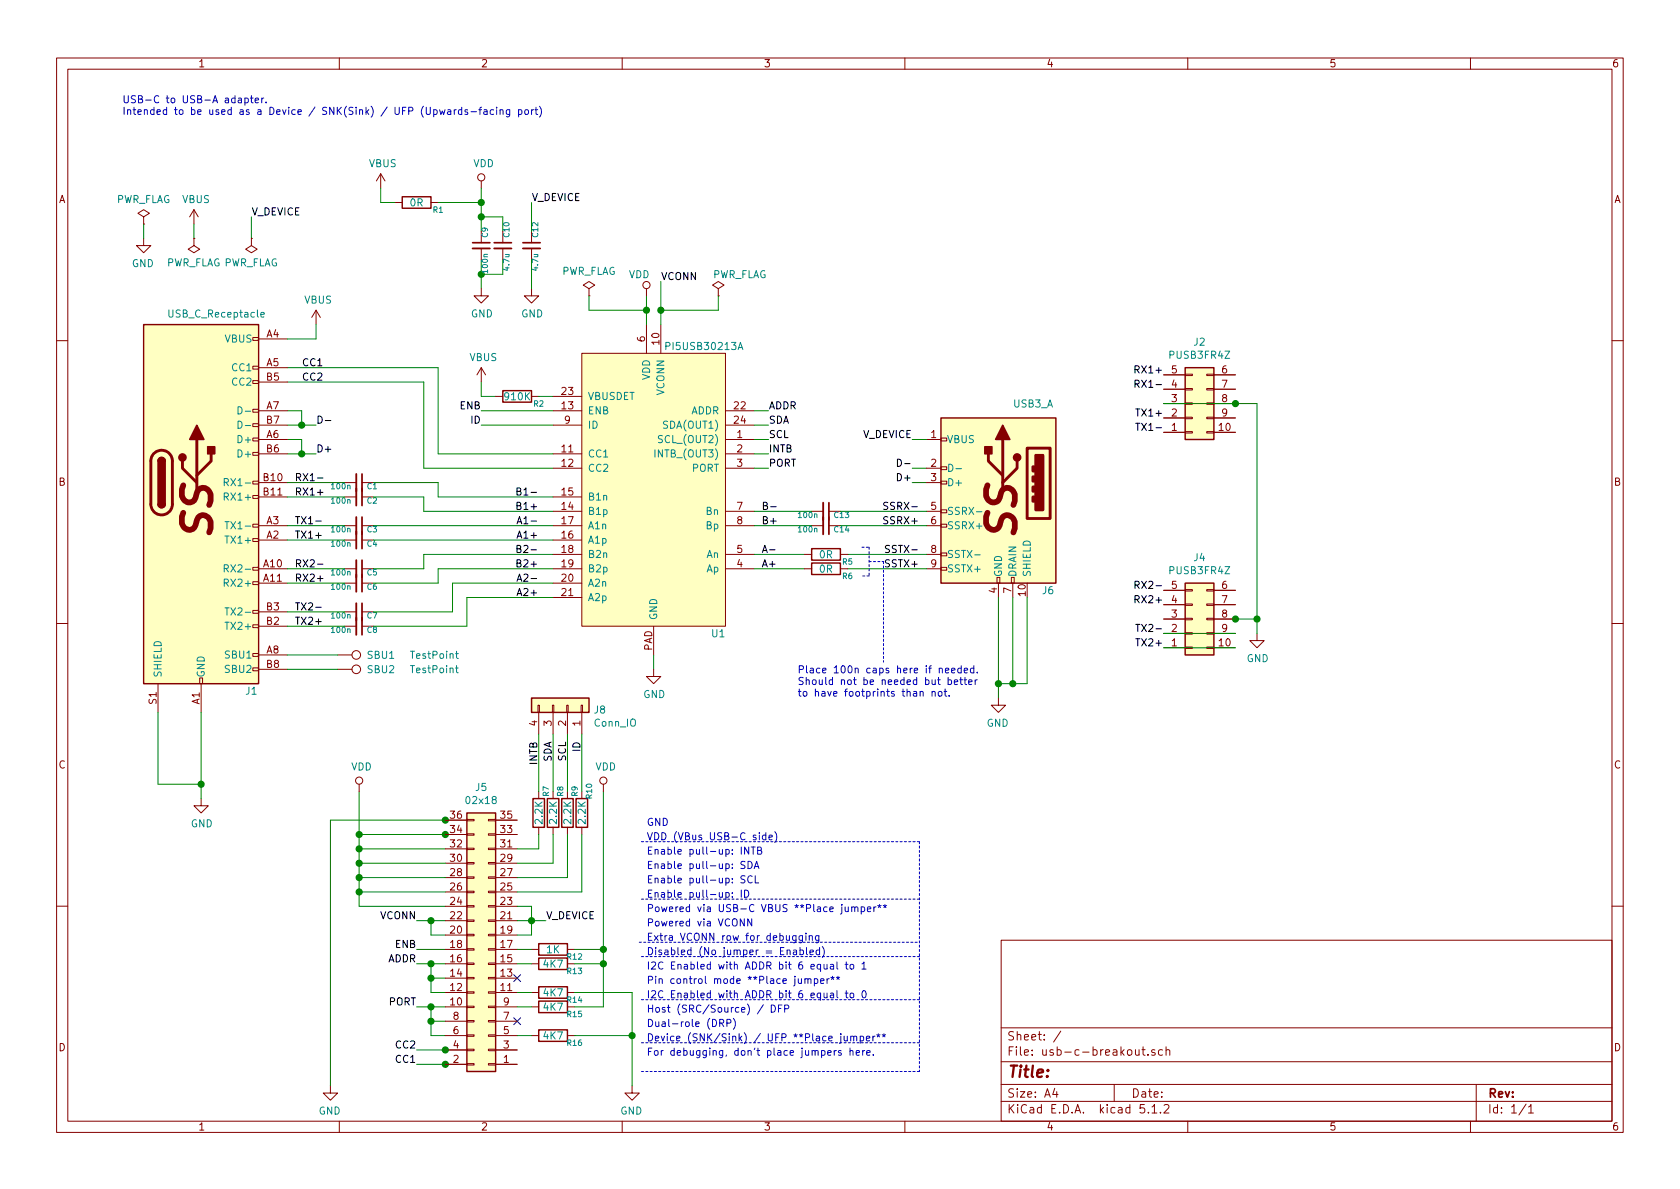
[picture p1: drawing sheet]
EESchema Schematic File Version 4
LIBS:usb-c-breakout-cache
EELAYER 29 0
EELAYER END
$Descr A4 11693 8268
encoding utf-8
Sheet 1 1
Title ""
Date ""
Rev ""
Comp ""
Comment1 ""
Comment2 ""
Comment3 ""
Comment4 ""
$EndDescr
Text Label 2900 6700 2    50   ~ 0
ADDR
Text Label 3850 5150 3    50   ~ 0
SDA
Text Label 3950 5150 3    50   ~ 0
SCL
Text Label 3750 5150 3    50   ~ 0
INTB
Text Label 2900 7000 2    50   ~ 0
PORT
Wire Wire Line
	2900 7000 3000 7000
Wire Wire Line
	3000 7000 3000 7100
Wire Wire Line
	3000 7100 3100 7100
Connection ~ 3000 7000
Wire Wire Line
	3000 7000 3100 7000
Wire Wire Line
	3000 7100 3000 7200
Wire Wire Line
	3000 7200 3100 7200
Connection ~ 3000 7100
NoConn ~ 3600 7100
Text Label 4050 5150 3    50   ~ 0
ID
Text Label 2900 6600 2    50   ~ 0
ENB
Wire Wire Line
	2900 6700 3000 6700
Wire Wire Line
	3000 6700 3000 6800
Wire Wire Line
	3000 6800 3100 6800
Connection ~ 3000 6700
Wire Wire Line
	3000 6700 3100 6700
Wire Wire Line
	3000 6800 3000 6900
Wire Wire Line
	3000 6900 3100 6900
Connection ~ 3000 6800
NoConn ~ 3600 6800
Wire Wire Line
	3100 6400 3000 6400
Wire Wire Line
	3700 6300 3600 6300
Text Label 2900 6400 2    50   ~ 0
VCONN
Text Label 3800 6400 0    50   ~ 0
V_DEVICE
$Comp
L power:GND #PWR011
U 1 1
P 3700 2000
F 0 "#PWR011" H 3700 1750 50  0001 C CNN
F 1 "GND" H 3705 1827 50  0000 C CNN
F 2 "" H 3700 2000 50  0001 C CNN
F 3 "" H 3700 2000 50  0001 C CNN
	1    3700 2000
	1    0    0    -1  
$EndComp
$Comp
L Device:C_Small C12
U 1 1
P 3700 1700
F 0 "C12" V 3725 1750 39  0000 L CNN
F 1 "4.7u" V 3725 1650 39  0000 R CNN
F 2 "Capacitor_SMD:C_0603_1608Metric" H 3700 1700 50  0001 C CNN
F 3 "~" H 3700 1700 50  0001 C CNN
	1    3700 1700
	1    0    0    -1  
$EndComp
Wire Wire Line
	3500 1900 3500 1800
Wire Wire Line
	3350 1900 3350 2000
Connection ~ 3350 1900
Wire Wire Line
	3350 1900 3500 1900
Wire Wire Line
	3350 1500 3350 1600
Connection ~ 3350 1500
Wire Wire Line
	3500 1500 3350 1500
Wire Wire Line
	3500 1600 3500 1500
$Comp
L power:GND #PWR09
U 1 1
P 3350 2000
F 0 "#PWR09" H 3350 1750 50  0001 C CNN
F 1 "GND" H 3355 1827 50  0000 C CNN
F 2 "" H 3350 2000 50  0001 C CNN
F 3 "" H 3350 2000 50  0001 C CNN
	1    3350 2000
	1    0    0    -1  
$EndComp
Wire Wire Line
	3350 1800 3350 1900
$Comp
L Device:C_Small C10
U 1 1
P 3500 1700
F 0 "C10" V 3525 1750 39  0000 L CNN
F 1 "4.7u" V 3525 1650 39  0000 R CNN
F 2 "Capacitor_SMD:C_0603_1608Metric" H 3500 1700 50  0001 C CNN
F 3 "~" H 3500 1700 50  0001 C CNN
	1    3500 1700
	1    0    0    -1  
$EndComp
$Comp
L Device:C_Small C9
U 1 1
P 3350 1700
F 0 "C9" V 3375 1750 39  0000 L CNN
F 1 "100n" V 3375 1650 39  0000 R CNN
F 2 "Capacitor_SMD:C_0402_1005Metric" H 3350 1700 50  0001 C CNN
F 3 "~" H 3350 1700 50  0001 C CNN
	1    3350 1700
	1    0    0    -1  
$EndComp
Text Label 6350 3050 2    50   ~ 0
V_DEVICE
Text Label 4600 1950 0    50   ~ 0
VCONN
Text Notes 850  800  0    50   ~ 0
USB-C to USB-A adapter.\nIntended to be used as a Device / SNK(Sink) / UFP (Upwards-facing port)
Wire Wire Line
	6950 4850 6950 4750
$Comp
L power:GND #PWR015
U 1 1
P 6950 4850
F 0 "#PWR015" H 6950 4600 50  0001 C CNN
F 1 "GND" H 6955 4677 50  0000 C CNN
F 2 "" H 6950 4850 50  0001 C CNN
F 3 "" H 6950 4850 50  0001 C CNN
	1    6950 4850
	-1   0    0    -1  
$EndComp
Wire Wire Line
	3350 2850 3850 2850
Text Label 3350 2850 2    50   ~ 0
ENB
Wire Wire Line
	3350 2950 3850 2950
Text Label 3350 2950 2    50   ~ 0
ID
Wire Wire Line
	5250 3150 5350 3150
Wire Wire Line
	5250 3050 5350 3050
Wire Wire Line
	5250 2950 5350 2950
Wire Wire Line
	5350 3250 5250 3250
Text Label 5350 3250 0    50   ~ 0
PORT
Text Label 5350 3150 0    50   ~ 0
INTB
Text Label 5350 3050 0    50   ~ 0
SCL
Text Label 5350 2950 0    50   ~ 0
SDA
Wire Wire Line
	5350 2850 5250 2850
Text Label 5350 2850 0    50   ~ 0
ADDR
$Comp
L PI5USB30213A:PI5USB30213A U1
U 1 1
P 4550 3350
F 0 "U1" H 5000 2300 50  0000 C CNN
F 1 "PI5USB30213A" H 4900 4300 50  0000 C CNN
F 2 "kilsyth_extra:PI5USB30213A" H 4550 3350 50  0001 C CNN
F 3 "https://eu.mouser.com/datasheet/2/115/PI5USB30213A-Product-Brief-1291125.pdf" H 4550 3350 50  0001 C CNN
F 4 "PI5USB30213AXEAEX" H 4550 3350 50  0001 C CNN "Mouser"
	1    4550 3350
	1    0    0    -1  
$EndComp
Wire Wire Line
	1350 1650 1350 1550
$Comp
L power:PWR_FLAG #FLG02
U 1 1
P 1350 1650
F 0 "#FLG02" H 1350 1725 50  0001 C CNN
F 1 "PWR_FLAG" H 1350 1823 50  0000 C CNN
F 2 "" H 1350 1650 50  0001 C CNN
F 3 "~" H 1350 1650 50  0001 C CNN
	1    1350 1650
	-1   0    0    1   
$EndComp
$Comp
L Device:C_Small C8
U 1 1
P 2500 4350
F 0 "C8" V 2525 4400 39  0000 L CNN
F 1 "100n" V 2525 4300 39  0000 R CNN
F 2 "Capacitor_SMD:C_0402_1005Metric" H 2500 4350 50  0001 C CNN
F 3 "~" H 2500 4350 50  0001 C CNN
	1    2500 4350
	0    1    1    0   
$EndComp
$Comp
L Device:C_Small C7
U 1 1
P 2500 4250
F 0 "C7" V 2525 4300 39  0000 L CNN
F 1 "100n" V 2525 4200 39  0000 R CNN
F 2 "Capacitor_SMD:C_0402_1005Metric" H 2500 4250 50  0001 C CNN
F 3 "~" H 2500 4250 50  0001 C CNN
	1    2500 4250
	0    1    1    0   
$EndComp
$Comp
L Device:C_Small C6
U 1 1
P 2500 4050
F 0 "C6" V 2525 4100 39  0000 L CNN
F 1 "100n" V 2525 4000 39  0000 R CNN
F 2 "Capacitor_SMD:C_0402_1005Metric" H 2500 4050 50  0001 C CNN
F 3 "~" H 2500 4050 50  0001 C CNN
	1    2500 4050
	0    1    1    0   
$EndComp
$Comp
L Device:C_Small C5
U 1 1
P 2500 3950
F 0 "C5" V 2525 4000 39  0000 L CNN
F 1 "100n" V 2525 3900 39  0000 R CNN
F 2 "Capacitor_SMD:C_0402_1005Metric" H 2500 3950 50  0001 C CNN
F 3 "~" H 2500 3950 50  0001 C CNN
	1    2500 3950
	0    1    1    0   
$EndComp
$Comp
L Device:C_Small C4
U 1 1
P 2500 3750
F 0 "C4" V 2525 3800 39  0000 L CNN
F 1 "100n" V 2525 3700 39  0000 R CNN
F 2 "Capacitor_SMD:C_0402_1005Metric" H 2500 3750 50  0001 C CNN
F 3 "~" H 2500 3750 50  0001 C CNN
	1    2500 3750
	0    1    1    0   
$EndComp
$Comp
L Device:C_Small C3
U 1 1
P 2500 3650
F 0 "C3" V 2525 3700 39  0000 L CNN
F 1 "100n" V 2525 3600 39  0000 R CNN
F 2 "Capacitor_SMD:C_0402_1005Metric" H 2500 3650 50  0001 C CNN
F 3 "~" H 2500 3650 50  0001 C CNN
	1    2500 3650
	0    1    1    0   
$EndComp
$Comp
L Device:C_Small C2
U 1 1
P 2500 3450
F 0 "C2" V 2525 3500 39  0000 L CNN
F 1 "100n" V 2525 3400 39  0000 R CNN
F 2 "Capacitor_SMD:C_0402_1005Metric" H 2500 3450 50  0001 C CNN
F 3 "~" H 2500 3450 50  0001 C CNN
	1    2500 3450
	0    1    1    0   
$EndComp
$Comp
L Device:R R1
U 1 1
P 2900 1400
F 0 "R1" V 2950 1550 39  0000 C CNN
F 1 "0R" V 2900 1400 50  0000 C CNN
F 2 "Resistor_SMD:R_0603_1608Metric" V 2830 1400 50  0001 C CNN
F 3 "~" H 2900 1400 50  0001 C CNN
	1    2900 1400
	0    1    1    0   
$EndComp
Wire Wire Line
	3350 2750 3450 2750
Wire Wire Line
	3350 2650 3350 2750
$Comp
L Device:R R2
U 1 1
P 3600 2750
F 0 "R2" V 3650 2900 39  0000 C CNN
F 1 "910K" V 3600 2750 50  0000 C CNN
F 2 "Resistor_SMD:R_0402_1005Metric" V 3530 2750 50  0001 C CNN
F 3 "~" H 3600 2750 50  0001 C CNN
	1    3600 2750
	0    1    1    0   
$EndComp
Wire Wire Line
	2950 3250 3850 3250
Wire Wire Line
	2950 2650 2950 3250
Wire Wire Line
	2000 2650 2950 2650
Wire Wire Line
	3050 3150 3850 3150
Wire Wire Line
	3050 2550 3050 3150
Wire Wire Line
	2000 2550 3050 2550
Wire Wire Line
	3750 2750 3850 2750
Wire Wire Line
	4550 4650 4550 4550
$Comp
L power:GND #PWR013
U 1 1
P 4550 4650
F 0 "#PWR013" H 4550 4400 50  0001 C CNN
F 1 "GND" H 4555 4477 50  0000 C CNN
F 2 "" H 4550 4650 50  0001 C CNN
F 3 "" H 4550 4650 50  0001 C CNN
	1    4550 4650
	1    0    0    -1  
$EndComp
$Comp
L power:GND #PWR03
U 1 1
P 1400 5550
F 0 "#PWR03" H 1400 5300 50  0001 C CNN
F 1 "GND" H 1405 5377 50  0000 C CNN
F 2 "" H 1400 5550 50  0001 C CNN
F 3 "" H 1400 5550 50  0001 C CNN
	1    1400 5550
	1    0    0    -1  
$EndComp
$Comp
L Device:C_Small C1
U 1 1
P 2500 3350
F 0 "C1" V 2525 3400 39  0000 L CNN
F 1 "100n" V 2525 3300 39  0000 R CNN
F 2 "Capacitor_SMD:C_0402_1005Metric" H 2500 3350 50  0001 C CNN
F 3 "~" H 2500 3350 50  0001 C CNN
	1    2500 3350
	0    1    1    0   
$EndComp
Wire Wire Line
	6350 3250 6450 3250
Text Label 6350 3250 2    50   ~ 0
D-
Wire Wire Line
	6350 3350 6450 3350
Text Label 6350 3350 2    50   ~ 0
D+
Text Label 2200 3150 0    50   ~ 0
D+
Wire Wire Line
	2100 3150 2200 3150
Connection ~ 2100 3150
Wire Wire Line
	2000 3150 2100 3150
Wire Wire Line
	2100 3050 2100 3150
Wire Wire Line
	2000 3050 2100 3050
Text Label 2200 2950 0    50   ~ 0
D-
Connection ~ 2100 2950
Wire Wire Line
	2100 2950 2200 2950
Wire Wire Line
	2100 2950 2000 2950
Wire Wire Line
	2100 2850 2100 2950
Wire Wire Line
	2000 2850 2100 2850
$Comp
L Connector:USB3_A J6
U 1 1
P 6950 3450
F 0 "J6" H 6650 2800 50  0000 R CNN
F 1 "USB3_A" H 6850 4100 50  0000 R CNN
F 2 "USB3_A_Female_Vertical:USB3_A_Female_Vertical" H 7100 3550 50  0001 C CNN
F 3 "~" H 7100 3550 50  0001 C CNN
	1    6950 3450
	-1   0    0    -1  
$EndComp
$Comp
L Connector:USB_C_Receptacle J1
U 1 1
P 1400 3350
F 0 "J1" H 1750 1900 50  0000 C CNN
F 1 "USB_C_Receptacle" H 1507 4526 50  0000 C CNN
F 2 "kilsyth_extra:USB_C_Receptacle_CUI_UJ31-CH-31-SMT-TR" H 1550 3350 50  0001 C CNN
F 3 "https://www.usb.org/sites/default/files/documents/usb_type-c.zip" H 1550 3350 50  0001 C CNN
	1    1400 3350
	1    0    0    -1  
$EndComp
Wire Wire Line
	5600 3950 5250 3950
Wire Wire Line
	5600 3850 5250 3850
Wire Wire Line
	6450 3950 5900 3950
Wire Wire Line
	5900 3850 6450 3850
Wire Notes Line
	6000 3800 6050 3800
Wire Notes Line
	6050 3800 6050 4000
Wire Notes Line
	6050 4000 6000 4000
Wire Notes Line
	6050 3900 6150 3900
Text Notes 5550 4850 0    50   ~ 0
Place 100n caps here if needed.\nShould not be needed but better\nto have footprints than not.
$Comp
L Device:R R5
U 1 1
P 5750 3850
F 0 "R5" V 5800 4000 39  0000 C CNN
F 1 "0R" V 5750 3850 50  0000 C CNN
F 2 "Resistor_SMD:R_0402_1005Metric" V 5680 3850 50  0001 C CNN
F 3 "~" H 5750 3850 50  0001 C CNN
	1    5750 3850
	0    1    1    0   
$EndComp
$Comp
L Device:R R6
U 1 1
P 5750 3950
F 0 "R6" V 5800 4100 39  0000 C CNN
F 1 "0R" V 5750 3950 50  0000 C CNN
F 2 "Resistor_SMD:R_0402_1005Metric" V 5680 3950 50  0001 C CNN
F 3 "~" H 5750 3950 50  0001 C CNN
	1    5750 3950
	0    1    1    0   
$EndComp
$Comp
L Device:C_Small C13
U 1 1
P 5750 3550
F 0 "C13" V 5775 3600 39  0000 L CNN
F 1 "100n" V 5775 3500 39  0000 R CNN
F 2 "Capacitor_SMD:C_0402_1005Metric" H 5750 3550 50  0001 C CNN
F 3 "~" H 5750 3550 50  0001 C CNN
	1    5750 3550
	0    1    1    0   
$EndComp
$Comp
L Device:C_Small C14
U 1 1
P 5750 3650
F 0 "C14" V 5775 3700 39  0000 L CNN
F 1 "100n" V 5775 3600 39  0000 R CNN
F 2 "Capacitor_SMD:C_0402_1005Metric" H 5750 3650 50  0001 C CNN
F 3 "~" H 5750 3650 50  0001 C CNN
	1    5750 3650
	0    1    1    0   
$EndComp
Wire Notes Line
	6150 3900 6150 4600
Wire Wire Line
	5250 3550 5650 3550
Wire Wire Line
	5250 3650 5650 3650
Wire Wire Line
	5850 3550 6450 3550
Wire Wire Line
	5850 3650 6450 3650
Wire Wire Line
	7150 4750 7050 4750
Connection ~ 6950 4750
Wire Wire Line
	1400 4950 1400 5450
Wire Wire Line
	1100 5450 1400 5450
Connection ~ 1400 5450
Wire Wire Line
	1400 5450 1400 5550
Text Label 8100 2700 2    50   ~ 0
RX1-
Text Label 8100 2600 2    50   ~ 0
RX1+
Text Label 8100 3000 2    50   ~ 0
TX1-
Text Label 8100 2900 2    50   ~ 0
TX1+
Text Label 8100 4100 2    50   ~ 0
RX2-
Text Label 8100 4200 2    50   ~ 0
RX2+
Text Label 8100 4400 2    50   ~ 0
TX2-
Text Label 8100 4500 2    50   ~ 0
TX2+
Wire Wire Line
	8100 2600 8600 2600
Wire Wire Line
	8100 2700 8600 2700
Wire Wire Line
	8100 2900 8600 2900
Wire Wire Line
	8100 3000 8600 3000
Wire Wire Line
	8100 4100 8600 4100
Wire Wire Line
	8100 4200 8600 4200
$Comp
L power:GND #PWR07
U 1 1
P 8750 4400
F 0 "#PWR07" H 8750 4150 50  0001 C CNN
F 1 "GND" H 8755 4227 50  0000 C CNN
F 2 "" H 8750 4400 50  0001 C CNN
F 3 "" H 8750 4400 50  0001 C CNN
	1    8750 4400
	1    0    0    -1  
$EndComp
Wire Wire Line
	8750 4400 8750 4300
Connection ~ 8750 4300
$Comp
L power:GND #PWR01
U 1 1
P 1000 1650
F 0 "#PWR01" H 1000 1400 50  0001 C CNN
F 1 "GND" H 1005 1477 50  0000 C CNN
F 2 "" H 1000 1650 50  0001 C CNN
F 3 "" H 1000 1650 50  0001 C CNN
	1    1000 1650
	-1   0    0    -1  
$EndComp
$Comp
L power:PWR_FLAG #FLG01
U 1 1
P 1000 1550
F 0 "#FLG01" H 1000 1625 50  0001 C CNN
F 1 "PWR_FLAG" H 1000 1723 50  0000 C CNN
F 2 "" H 1000 1550 50  0001 C CNN
F 3 "~" H 1000 1550 50  0001 C CNN
	1    1000 1550
	1    0    0    -1  
$EndComp
Wire Wire Line
	1000 1550 1000 1650
$Comp
L power:PWR_FLAG #FLG06
U 1 1
P 5000 2050
F 0 "#FLG06" H 5000 2125 50  0001 C CNN
F 1 "PWR_FLAG" H 5150 2200 50  0000 C CNN
F 2 "" H 5000 2050 50  0001 C CNN
F 3 "~" H 5000 2050 50  0001 C CNN
	1    5000 2050
	1    0    0    -1  
$EndComp
Wire Wire Line
	4500 2050 4500 2150
Connection ~ 4600 2150
Wire Wire Line
	4600 2150 4600 2250
$Comp
L power:PWR_FLAG #FLG05
U 1 1
P 4100 2050
F 0 "#FLG05" H 4100 2125 50  0001 C CNN
F 1 "PWR_FLAG" H 4100 2223 50  0000 C CNN
F 2 "" H 4100 2050 50  0001 C CNN
F 3 "~" H 4100 2050 50  0001 C CNN
	1    4100 2050
	1    0    0    -1  
$EndComp
Connection ~ 4500 2150
Wire Wire Line
	4500 2150 4500 2250
$Comp
L Device:R R12
U 1 1
P 3850 6600
F 0 "R12" V 3900 6750 39  0000 C CNN
F 1 "1K" V 3850 6600 50  0000 C CNN
F 2 "Resistor_SMD:R_0402_1005Metric" V 3780 6600 50  0001 C CNN
F 3 "~" H 3850 6600 50  0001 C CNN
	1    3850 6600
	0    1    1    0   
$EndComp
$Comp
L Device:R R13
U 1 1
P 3850 6700
F 0 "R13" V 3900 6850 39  0000 C CNN
F 1 "4K7" V 3850 6700 50  0000 C CNN
F 2 "Resistor_SMD:R_0402_1005Metric" V 3780 6700 50  0001 C CNN
F 3 "~" H 3850 6700 50  0001 C CNN
	1    3850 6700
	0    1    1    0   
$EndComp
$Comp
L Device:R R14
U 1 1
P 3850 6900
F 0 "R14" V 3900 7050 39  0000 C CNN
F 1 "4K7" V 3850 6900 50  0000 C CNN
F 2 "Resistor_SMD:R_0402_1005Metric" V 3780 6900 50  0001 C CNN
F 3 "~" H 3850 6900 50  0001 C CNN
	1    3850 6900
	0    1    1    0   
$EndComp
$Comp
L Device:R R15
U 1 1
P 3850 7000
F 0 "R15" V 3900 7150 39  0000 C CNN
F 1 "4K7" V 3850 7000 50  0000 C CNN
F 2 "Resistor_SMD:R_0402_1005Metric" V 3780 7000 50  0001 C CNN
F 3 "~" H 3850 7000 50  0001 C CNN
	1    3850 7000
	0    1    1    0   
$EndComp
$Comp
L Device:R R16
U 1 1
P 3850 7200
F 0 "R16" V 3900 7350 39  0000 C CNN
F 1 "4K7" V 3850 7200 50  0000 C CNN
F 2 "Resistor_SMD:R_0402_1005Metric" V 3780 7200 50  0001 C CNN
F 3 "~" H 3850 7200 50  0001 C CNN
	1    3850 7200
	0    1    1    0   
$EndComp
Wire Wire Line
	3600 6600 3700 6600
Wire Wire Line
	3600 6700 3700 6700
Wire Wire Line
	3600 6900 3700 6900
Wire Wire Line
	3600 7000 3700 7000
Wire Wire Line
	3600 7200 3700 7200
Wire Wire Line
	3600 6400 3700 6400
Wire Wire Line
	3700 6400 3700 6300
Text Label 2100 2550 0    50   ~ 0
CC1
Text Label 2100 2650 0    50   ~ 0
CC2
Text Label 2900 7400 2    50   ~ 0
CC1
Text Label 2900 7300 2    50   ~ 0
CC2
$Comp
L power:VBUS #PWR05
U 1 1
P 2200 2250
F 0 "#PWR05" H 2200 2100 50  0001 C CNN
F 1 "VBUS" H 2215 2423 50  0000 C CNN
F 2 "" H 2200 2250 50  0001 C CNN
F 3 "" H 2200 2250 50  0001 C CNN
	1    2200 2250
	1    0    0    -1  
$EndComp
$Comp
L power:VBUS #PWR04
U 1 1
P 2650 1300
F 0 "#PWR04" H 2650 1150 50  0001 C CNN
F 1 "VBUS" H 2665 1473 50  0000 C CNN
F 2 "" H 2650 1300 50  0001 C CNN
F 3 "" H 2650 1300 50  0001 C CNN
	1    2650 1300
	1    0    0    -1  
$EndComp
$Comp
L power:VBUS #PWR010
U 1 1
P 3350 2650
F 0 "#PWR010" H 3350 2500 50  0001 C CNN
F 1 "VBUS" H 3365 2823 50  0000 C CNN
F 2 "" H 3350 2650 50  0001 C CNN
F 3 "" H 3350 2650 50  0001 C CNN
	1    3350 2650
	1    0    0    -1  
$EndComp
Wire Wire Line
	3700 6400 3700 6500
Wire Wire Line
	3700 6500 3600 6500
Connection ~ 3700 6400
Wire Wire Line
	3100 6500 3000 6500
Wire Wire Line
	3000 6500 3000 6400
Wire Wire Line
	2900 6400 3000 6400
Connection ~ 3000 6400
$Comp
L Connector_Generic:Conn_02x05_Counter_Clockwise J2
U 1 1
P 8300 2800
F 0 "J2" H 8350 2375 50  0000 C CNN
F 1 "PUSB3FR4Z" H 8350 2466 50  0000 C CNN
F 2 "PUSB3FR4Z:PUSB3FR4Z" H 8300 2800 50  0001 C CNN
F 3 "https://assets.nexperia.com/documents/data-sheet/PUSB3FR4.pdf" H 8300 2800 50  0001 C CNN
F 4 "771-PUSB3FR4Z" H 8300 2800 50  0001 C CNN "Mouser"
	1    8300 2800
	1    0    0    1   
$EndComp
Wire Wire Line
	8600 2800 8750 2800
Wire Wire Line
	1100 4950 1100 5450
Wire Wire Line
	7150 4150 7150 4750
Wire Wire Line
	6950 4150 6950 4750
Wire Wire Line
	7050 4150 7050 4750
Connection ~ 7050 4750
Wire Wire Line
	7050 4750 6950 4750
Text Label 2050 4350 0    50   ~ 0
TX2+
Text Label 2050 4250 0    50   ~ 0
TX2-
Text Label 2050 4050 0    50   ~ 0
RX2+
Text Label 2050 3950 0    50   ~ 0
RX2-
Text Label 2050 3750 0    50   ~ 0
TX1+
Text Label 2050 3650 0    50   ~ 0
TX1-
Text Label 2050 3450 0    50   ~ 0
RX1+
Text Label 2050 3350 0    50   ~ 0
RX1-
Wire Wire Line
	2000 3350 2400 3350
Wire Wire Line
	2000 3450 2400 3450
Wire Wire Line
	2000 3650 2400 3650
Wire Wire Line
	2000 3750 2400 3750
Wire Wire Line
	2000 3950 2400 3950
Wire Wire Line
	2000 4050 2400 4050
Wire Wire Line
	2000 4250 2400 4250
Wire Wire Line
	2000 4350 2400 4350
Wire Wire Line
	2600 4350 3250 4350
Wire Wire Line
	3250 4350 3250 4150
Wire Wire Line
	3250 4150 3850 4150
Wire Wire Line
	2600 4250 3150 4250
Wire Wire Line
	3150 4250 3150 4050
Wire Wire Line
	3150 4050 3850 4050
Wire Wire Line
	2600 4050 3050 4050
Wire Wire Line
	3050 4050 3050 3950
Wire Wire Line
	3050 3950 3850 3950
Wire Wire Line
	2600 3950 2950 3950
Wire Wire Line
	2950 3950 2950 3850
Wire Wire Line
	2950 3850 3850 3850
Wire Wire Line
	8100 2800 8600 2800
Connection ~ 8600 2800
Wire Wire Line
	8100 4300 8600 4300
Wire Wire Line
	8600 4300 8750 4300
Connection ~ 8600 4300
$Comp
L Connector_Generic:Conn_02x05_Counter_Clockwise J4
U 1 1
P 8300 4300
F 0 "J4" H 8350 3875 50  0000 C CNN
F 1 "PUSB3FR4Z" H 8350 3966 50  0000 C CNN
F 2 "PUSB3FR4Z:PUSB3FR4Z" H 8300 4300 50  0001 C CNN
F 3 "https://assets.nexperia.com/documents/data-sheet/PUSB3FR4.pdf" H 8300 4300 50  0001 C CNN
F 4 "771-PUSB3FR4Z" H 8300 4300 50  0001 C CNN "Mouser"
	1    8300 4300
	1    0    0    1   
$EndComp
Wire Wire Line
	8100 4400 8600 4400
Wire Wire Line
	8600 4500 8100 4500
Text Label 3750 3550 2    50   ~ 0
B1+
Text Label 3750 3450 2    50   ~ 0
B1-
Text Label 3750 3750 2    50   ~ 0
A1+
Text Label 3750 3650 2    50   ~ 0
A1-
Text Label 3750 3850 2    50   ~ 0
B2-
Text Label 3750 3950 2    50   ~ 0
B2+
Text Label 3750 4050 2    50   ~ 0
A2-
Text Label 3750 4150 2    50   ~ 0
A2+
Wire Wire Line
	3850 3750 2600 3750
Wire Wire Line
	3850 3650 2600 3650
Wire Wire Line
	3850 3550 2950 3550
Wire Wire Line
	2950 3550 2950 3450
Wire Wire Line
	2950 3450 2600 3450
Wire Wire Line
	3050 3450 3050 3350
Wire Wire Line
	3050 3350 2600 3350
Wire Wire Line
	3050 3450 3850 3450
$Comp
L power:GND #PWR0101
U 1 1
P 4400 7550
F 0 "#PWR0101" H 4400 7300 50  0001 C CNN
F 1 "GND" H 4405 7377 50  0000 C CNN
F 2 "" H 4400 7550 50  0001 C CNN
F 3 "" H 4400 7550 50  0001 C CNN
	1    4400 7550
	-1   0    0    -1  
$EndComp
Wire Wire Line
	2500 5500 2500 5800
Connection ~ 2500 5800
$Comp
L power:GND #PWR0103
U 1 1
P 2300 7550
F 0 "#PWR0103" H 2300 7300 50  0001 C CNN
F 1 "GND" H 2305 7377 50  0000 C CNN
F 2 "" H 2300 7550 50  0001 C CNN
F 3 "" H 2300 7550 50  0001 C CNN
	1    2300 7550
	-1   0    0    -1  
$EndComp
$Comp
L Connector_Generic:Conn_01x04 J8
U 1 1
P 3950 4900
F 0 "J8" V 3914 5080 50  0000 L CNN
F 1 "Conn_IO" V 3823 5080 50  0000 L CNN
F 2 "Connector_PinHeader_2.54mm:PinHeader_1x04_P2.54mm_Vertical" H 3950 4900 50  0001 C CNN
F 3 "~" H 3950 4900 50  0001 C CNN
	1    3950 4900
	0    1    -1   0   
$EndComp
Wire Wire Line
	3800 6400 3700 6400
Wire Wire Line
	2300 7550 2300 5700
Wire Wire Line
	4200 7000 4200 6700
Wire Wire Line
	4000 7000 4200 7000
Wire Wire Line
	4000 6700 4200 6700
Connection ~ 4200 6700
Wire Wire Line
	4000 6600 4200 6600
Wire Wire Line
	4200 5500 4200 6600
Connection ~ 4200 6600
Wire Wire Line
	4200 6600 4200 6700
Wire Wire Line
	4400 7550 4400 7200
Wire Wire Line
	4000 6900 4400 6900
Wire Wire Line
	4000 7200 4400 7200
Connection ~ 4400 7200
Wire Wire Line
	4400 7200 4400 6900
Wire Notes Line
	6400 6250 4450 6250
Wire Notes Line
	6400 7250 4450 7250
Wire Notes Line
	4450 6550 6400 6550
Wire Notes Line
	6400 6650 4450 6650
Wire Notes Line
	6400 6950 4450 6950
Text Notes 4500 6550 0    50   ~ 0
Extra VCONN row for debugging
Text Notes 4500 7350 0    50   ~ 0
For debugging, don't place jumpers here.
Text Notes 4500 6450 0    50   ~ 0
Powered via VCONN
Text Notes 4500 6350 0    50   ~ 0
Powered via USB-C VBUS **Place jumper**
Text Notes 4500 7250 0    50   ~ 0
Device (SNK/Sink) / UFP **Place jumper**
Text Notes 4500 7150 0    50   ~ 0
Dual-role (DRP)
Text Notes 4500 7050 0    50   ~ 0
Host (SRC/Source) / DFP
Text Notes 4500 6950 0    50   ~ 0
I2C Enabled with ADDR bit 6 equal to 0
Text Notes 4500 6850 0    50   ~ 0
Pin control mode **Place jumper**
Text Notes 4500 6750 0    50   ~ 0
I2C Enabled with ADDR bit 6 equal to 1
Text Notes 4500 6650 0    50   ~ 0
Disabled (No jumper = Enabled)
Wire Notes Line
	6400 7450 4450 7450
Text Notes 4500 6250 0    50   ~ 0
Enable pull-up: ID
Text Notes 4500 6150 0    50   ~ 0
Enable pull-up: SCL
Text Notes 4500 6050 0    50   ~ 0
Enable pull-up: SDA
Text Notes 4500 5950 0    50   ~ 0
Enable pull-up: INTB
Text Notes 4500 5850 0    50   ~ 0
VDD (VBus USB-C side)
Text Notes 4500 5750 0    50   ~ 0
GND
Wire Notes Line
	6400 5850 4450 5850
Wire Notes Line
	6400 5850 6400 7450
Wire Wire Line
	2500 5800 2500 5900
$Comp
L Device:R R8
U 1 1
P 3850 5650
F 0 "R8" V 3900 5800 39  0000 C CNN
F 1 "2.2K" V 3850 5650 50  0000 C CNN
F 2 "Resistor_SMD:R_0402_1005Metric" V 3780 5650 50  0001 C CNN
F 3 "~" H 3850 5650 50  0001 C CNN
	1    3850 5650
	1    0    0    -1  
$EndComp
$Comp
L Device:R R9
U 1 1
P 3950 5650
F 0 "R9" V 4000 5800 39  0000 C CNN
F 1 "2.2K" V 3950 5650 50  0000 C CNN
F 2 "Resistor_SMD:R_0402_1005Metric" V 3880 5650 50  0001 C CNN
F 3 "~" H 3950 5650 50  0001 C CNN
	1    3950 5650
	1    0    0    -1  
$EndComp
$Comp
L Device:R R10
U 1 1
P 4050 5650
F 0 "R10" V 4100 5800 39  0000 C CNN
F 1 "2.2K" V 4050 5650 50  0000 C CNN
F 2 "Resistor_SMD:R_0402_1005Metric" V 3980 5650 50  0001 C CNN
F 3 "~" H 4050 5650 50  0001 C CNN
	1    4050 5650
	1    0    0    -1  
$EndComp
$Comp
L Device:R R7
U 1 1
P 3750 5650
F 0 "R7" V 3800 5800 39  0000 C CNN
F 1 "2.2K" V 3750 5650 50  0000 C CNN
F 2 "Resistor_SMD:R_0402_1005Metric" V 3680 5650 50  0001 C CNN
F 3 "~" H 3750 5650 50  0001 C CNN
	1    3750 5650
	1    0    0    -1  
$EndComp
Wire Wire Line
	3750 5800 3750 5900
Wire Wire Line
	3750 5900 3600 5900
Wire Wire Line
	3850 5800 3850 6000
Wire Wire Line
	3850 6000 3600 6000
Wire Wire Line
	3950 5800 3950 6100
Wire Wire Line
	3950 6100 3600 6100
Wire Wire Line
	4050 5800 4050 6200
Wire Wire Line
	4050 6200 3600 6200
Connection ~ 2500 5900
Wire Wire Line
	2500 5900 2500 6000
Wire Wire Line
	3750 5100 3750 5500
Wire Wire Line
	3850 5100 3850 5500
Wire Wire Line
	3950 5100 3950 5500
Wire Wire Line
	4050 5100 4050 5500
Wire Wire Line
	3100 5900 2500 5900
Wire Wire Line
	2500 6300 3100 6300
Wire Wire Line
	2900 6600 3100 6600
Wire Wire Line
	2900 7300 3100 7300
Wire Wire Line
	2500 5800 3100 5800
Wire Wire Line
	2900 7400 3100 7400
Wire Wire Line
	3600 5800 3100 5800
Connection ~ 3100 5800
Wire Wire Line
	3600 7300 3100 7300
Connection ~ 3100 7300
Wire Wire Line
	3600 7400 3100 7400
Connection ~ 3100 7400
Text Label 3700 1400 0    50   ~ 0
V_DEVICE
Text Label 5300 3550 0    50   ~ 0
B-
Text Label 5300 3650 0    50   ~ 0
B+
Text Label 5300 3850 0    50   ~ 0
A-
Text Label 5300 3950 0    50   ~ 0
A+
Text Label 6400 3550 2    50   ~ 0
SSRX-
Text Label 6400 3650 2    50   ~ 0
SSRX+
Text Label 6400 3850 2    50   ~ 0
SSTX-
Text Label 6400 3950 2    50   ~ 0
SSTX+
Wire Wire Line
	3700 1400 3700 1600
Wire Wire Line
	3700 1800 3700 2000
$Comp
L power:VDD #PWR0105
U 1 1
P 4500 2050
F 0 "#PWR0105" H 4500 1900 50  0001 C CNN
F 1 "VDD" H 4450 2200 50  0000 C CNN
F 2 "" H 4500 2050 50  0001 C CNN
F 3 "" H 4500 2050 50  0001 C CNN
	1    4500 2050
	1    0    0    -1  
$EndComp
Wire Wire Line
	5000 2050 5000 2150
Wire Wire Line
	4600 2150 5000 2150
Wire Wire Line
	4100 2050 4100 2150
Wire Wire Line
	4100 2150 4500 2150
Wire Wire Line
	4600 1950 4600 2150
Wire Wire Line
	6350 3050 6450 3050
Wire Wire Line
	8750 2800 8750 4300
Wire Wire Line
	2200 2250 2200 2350
Wire Wire Line
	2000 2350 2200 2350
Wire Wire Line
	2650 1300 2650 1400
$Comp
L power:VDD #PWR0106
U 1 1
P 3350 1300
F 0 "#PWR0106" H 3350 1150 50  0001 C CNN
F 1 "VDD" H 3367 1473 50  0000 C CNN
F 2 "" H 3350 1300 50  0001 C CNN
F 3 "" H 3350 1300 50  0001 C CNN
	1    3350 1300
	1    0    0    -1  
$EndComp
$Comp
L power:VDD #PWR0102
U 1 1
P 4200 5500
F 0 "#PWR0102" H 4200 5350 50  0001 C CNN
F 1 "VDD" H 4217 5673 50  0000 C CNN
F 2 "" H 4200 5500 50  0001 C CNN
F 3 "" H 4200 5500 50  0001 C CNN
	1    4200 5500
	1    0    0    -1  
$EndComp
$Comp
L power:VDD #PWR0104
U 1 1
P 2500 5500
F 0 "#PWR0104" H 2500 5350 50  0001 C CNN
F 1 "VDD" H 2517 5673 50  0000 C CNN
F 2 "" H 2500 5500 50  0001 C CNN
F 3 "" H 2500 5500 50  0001 C CNN
	1    2500 5500
	1    0    0    -1  
$EndComp
$Comp
L power:VBUS #PWR0107
U 1 1
P 1350 1550
F 0 "#PWR0107" H 1350 1400 50  0001 C CNN
F 1 "VBUS" H 1365 1723 50  0000 C CNN
F 2 "" H 1350 1550 50  0001 C CNN
F 3 "" H 1350 1550 50  0001 C CNN
	1    1350 1550
	1    0    0    -1  
$EndComp
Wire Wire Line
	2650 1400 2750 1400
Wire Wire Line
	3350 1300 3350 1400
Wire Wire Line
	3050 1400 3350 1400
Connection ~ 3350 1400
Wire Wire Line
	3350 1400 3350 1500
$Comp
L Connector:TestPoint SBU1
U 1 1
P 2350 4550
F 0 "SBU1" V 2350 4750 50  0000 L CNN
F 1 "TestPoint" V 2350 5050 50  0000 L CNN
F 2 "TestPoint:TestPoint_Pad_D1.0mm" H 2550 4550 50  0001 C CNN
F 3 "~" H 2550 4550 50  0001 C CNN
	1    2350 4550
	0    1    1    0   
$EndComp
$Comp
L Connector:TestPoint SBU2
U 1 1
P 2350 4650
F 0 "SBU2" V 2350 4850 50  0000 L CNN
F 1 "TestPoint" V 2350 5150 50  0000 L CNN
F 2 "TestPoint:TestPoint_Pad_D1.0mm" H 2550 4650 50  0001 C CNN
F 3 "~" H 2550 4650 50  0001 C CNN
	1    2350 4650
	0    1    1    0   
$EndComp
Wire Wire Line
	2000 4650 2350 4650
Wire Wire Line
	2350 4550 2000 4550
Connection ~ 3100 5700
Wire Wire Line
	3600 5700 3100 5700
Wire Wire Line
	2300 5700 3100 5700
$Comp
L Connector_Generic:Conn_02x18_Odd_Even J5
U 1 1
P 3400 6600
F 0 "J5" H 3450 5475 50  0000 C CNN
F 1 "02x18" H 3450 5566 50  0000 C CNN
F 2 "Connector_PinHeader_2.54mm:PinHeader_2x18_P2.54mm_Vertical" H 3400 6600 50  0001 C CNN
F 3 "~" H 3400 6600 50  0001 C CNN
	1    3400 6600
	-1   0    0    1   
$EndComp
Wire Wire Line
	3100 6000 2500 6000
Connection ~ 2500 6000
Wire Wire Line
	2500 6000 2500 6100
Wire Wire Line
	3100 6100 2500 6100
Connection ~ 2500 6100
Wire Wire Line
	2500 6100 2500 6200
Wire Wire Line
	3100 6200 2500 6200
Connection ~ 2500 6200
Wire Wire Line
	2500 6200 2500 6300
Wire Wire Line
	1750 1500 1750 1650
$Comp
L power:PWR_FLAG #FLG03
U 1 1
P 1750 1650
F 0 "#FLG03" H 1750 1725 50  0001 C CNN
F 1 "PWR_FLAG" H 1750 1823 50  0000 C CNN
F 2 "" H 1750 1650 50  0001 C CNN
F 3 "~" H 1750 1650 50  0001 C CNN
	1    1750 1650
	-1   0    0    1   
$EndComp
Text Label 1750 1500 0    50   ~ 0
V_DEVICE
$EndSCHEMATC
